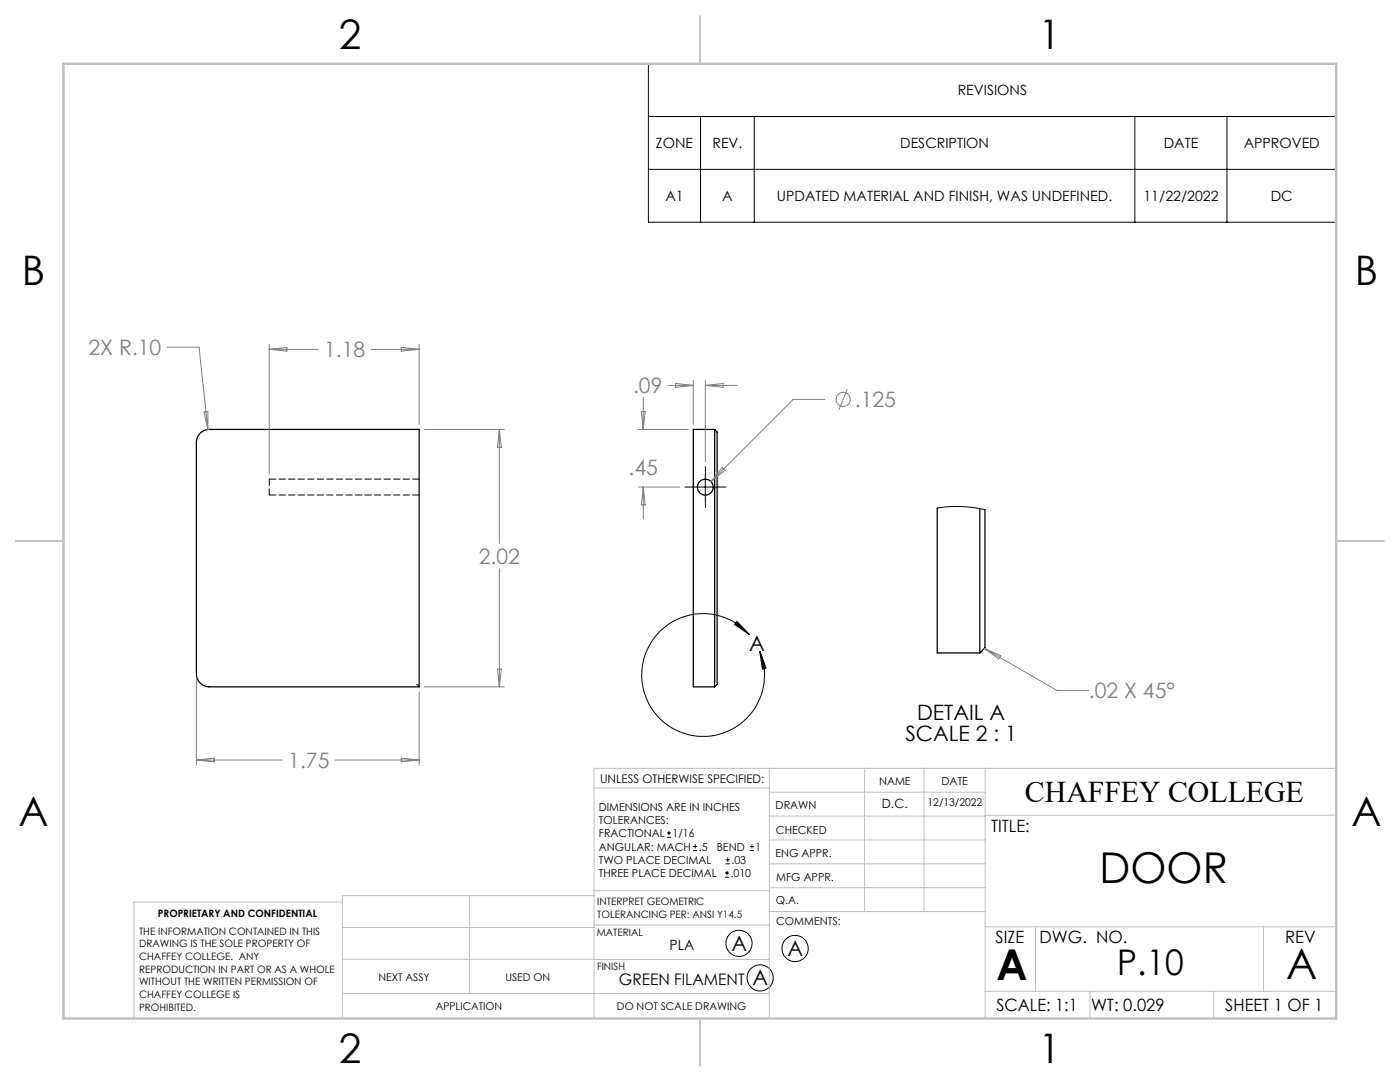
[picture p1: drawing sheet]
<svg xmlns="http://www.w3.org/2000/svg" width="279mm" height="216mm" viewBox="0 0 279 216" stroke-linecap="round" stroke-linejoin="round" font-family="sans-serif">
<g fill="none" stroke="#000" stroke-width=".25">
<path d="M40.1 86.3l.9-.5 .7-.1h41.9v51.4h-41.9a2.58 2.58 0 0 1-2.5-2.6v-46.3l.2-1zM142.6 85.7h-4.2v51.4h4.2M142.6 85.7l.5 .5v50.4l-.5 .5M142.6 85.7v51.4M187 101.4v28.9h8.5M195.5 101.5v28.8M196.6 101.7v27.6l-1.1 1"/>
<circle cx="140.8" cy="97.2" r="1.59"/>
</g>
<path d="M53.7 95.6v3.2M53.7 98.8h30M83.7 95.6h-30" fill="none" stroke="#000" stroke-width=".2" stroke-dasharray="1.3 .6"/>
<path d="M83.2 136.5l.5 .5" fill="none" stroke="#000" stroke-width=".2" stroke-dasharray="1.3 .6" stroke-dashoffset=".4"/>
<g fill="none" stroke="#000" stroke-width=".2">
<path d="M129.4 12.7h137.3v31.6h-137.3zM129.4 23.2h137.3M129.4 33.8h137.3M139.8 23.2v21.1M150.5 23.2v21.1M226.5 23.2v21.1M244.9 23.2v21.1M138.3 97.2h5M140.8 94.7v5M187 101.4l2.8-.3h2.3l2.5 .2 2 .4M147.1 124l2.4 2.6-2.9-2zM149.5 126.6a12.3 12.3 0 0 0-20.3 2.9 12.3 12.3 0 0 0 10.8 17.4 12.3 12.3 0 0 0 11.6-16.9"/>
<path d="M151.6 130l1.3 3.3-.7 .2zM133.1 167.1h.8M133.1 166.2h.8M133.5 165.8v.9M138.3 169.7h.8M138.3 168.9h.8M138.7 168.5v.8M144.7 175h.8M144.7 174.2h.8M144.8 172.4h.9M144.8 171.6h.9M145.1 173.8v.8"/>
<path d="M145.2 171.1v.9M149.6 169.7h.9M149.6 168.9h.9M150.1 168.5v.8"/>
<circle cx="147.5" cy="188.2" r="2.6"/>
<circle cx="151.7" cy="195.1" r="2.62"/>
<circle cx="158.7" cy="189.3" r="2.62"/>
</g>
<g fill="none" stroke="#808080" stroke-width=".2">
<path d="M33.4 69.3h6.3l1.8 16.4M53.7 68.7v25.9M53.7 69.7h9.8M53.7 69.7l3.6-.4v.8zM74 69.7h9.6M80.1 69.3l3.5 .4-3.5 .4zM83.6 68.7v16M128.4 79.3v6.4M133.3 76.9h5.1M134.8 76.5l3.6 .4-3.6 .4zM138.4 75.9v8.8M140.8 75.9v16.2"/>
<path d="M140.8 76.9h6.3M140.8 76.9l3.5-.4v.8zM164.6 79.7h-6.3l-16.4 16.4M169.1 77.7l-1.6 4M40.7 82.2l.8-.1v3.6zM84.7 85.7h15.9M99.7 85.7v22.7M99.7 85.7l.3 3.6h-.7zM127.4 85.7h10M127.4 97.2h8.3M128 82.1h.8l-.4 3.6zM128.4 97.2v6.3"/>
<path d="M128.4 97.2l.4 3.6h-.8zM144.1 93.3l.6 .5-2.8 2.3zM99.7 113.5v23.6M39.2 135.5v17.1M83.6 138v14.6M84.7 137.1h15.9M99.3 133.5h.7l-.3 3.6zM196.5 129.4l3.2 1.4-.4 .7zM196.5 129.4l14.4 8.4h6.4M39.2 151.7h17.1M39.2 151.7l3.6-.4v.7zM66.9 151.7h16.7"/>
<path d="M80.1 151.3l3.5 .4-3.5 .3z"/>
<circle cx="168.3" cy="79.7" r="1.41"/>
</g>
<path d="M138.3 97.2h-1.6M140.8 94.7v-1.6M140.8 99.7v1.6M143.3 97.2h1.6" fill="none" stroke="#000" stroke-width=".2" stroke-dasharray="15.2 1.3 1.3 1.3"/>
<g fill="none" stroke="#c0c0c0" stroke-width=".2">
<path d="M118.6 157.2h34.9M153.5 153.3v49.9M153.5 158.1h43.1M172.5 153.3v28.6M184.4 153.3v28.6M196.6 153.3v49.9M266.7 153.3h-148.1v49.9M68.3 180h-41.6v23.2M93.7 178.7v19.5M118.6 178.7h-50.3v24.5M118.6 177.7h35M153.5 167.6h43.1"/>
<path d="M153.5 162.8h43.1M153.5 172.4h43.1M153.5 177.1h43.1M196.6 162.7h70.1M68.3 198.2h85.2M68.3 191.4l85.2 .1M68.3 185.1h50.3M118.6 184.6h35M153.6 181.9h43M196.6 197.8h70.1M196.6 184.9h70.1M206.7 184.9v12.9"/>
<path d="M217.5 197.8v5.4M242.2 197.8v5.4M252.2 184.9v12.9"/>
</g>
<path d="M139.7 3.2v9.5M3.1 107.9h9.6M266.7 107.9h9.5M139.7 203.2v9.6" fill="none" stroke="#c0c0c0" stroke-width=".25"/>
<path d="M12.7 12.7h254v190.5h-254z" fill="none" stroke="#c0c0c0" stroke-width=".5"/>
<path d="M147.1 124l2.4 2.6-2.9-2zM151.6 130l1.3 3.3-.7 .2z" fill="#000"/>
<g font-size="8.5">
<text x="219.4" y="176.3">DOOR</text>
<text x="198.9" y="195.5">A</text>
<text x="256.7" y="195.4">A</text>
</g>
<g font-size="8.1">
<text x="67.6" y="9.7">2</text>
<text x="207.3" y="9.7">1</text>
<text x="4.4" y="57">B</text>
<text x="270.4" y="57">B</text>
<text x="3.7" y="164.9">A</text>
<text x="269.7" y="164.9">A</text>
<text x="67.6" y="212.2">2</text>
<text x="207.3" y="212.2">1</text>
</g>
<text font-size="7.1" x="223" y="194.6">P.10</text>
<text font-size="6" x="204.6" y="160.1">CHAFFEY COLLEGE</text>
<g font-size="4.2" fill="#808080">
<text x="17.7" y="70.9">2X R.10</text>
<text x="64.7" y="71.3">1.18</text>
<text x="126.3" y="78.5">.09</text>
<text x="170.6" y="81.2">.125</text>
<text x="125.5" y="94.8">.45</text>
<text x="95.6" y="112.5">2.02</text>
<text x="217.3" y="139.3">.02 X 45°</text>
<text x="57.5" y="153.2">1.75</text>
</g>
<g font-size="4.2">
<text x="149.5" y="129.8">A</text>
<text x="183" y="143.6">DETAIL A</text>
<text x="180.7" y="147.8">SCALE 2 : 1</text>
<text x="146" y="189.7">A</text>
<text x="157.2" y="190.8">A</text>
<text x="150.2" y="196.6">A</text>
</g>
<g font-size="3.4">
<text x="197.8" y="166">TITLE:</text>
<text x="198.7" y="188.1">SIZE</text>
<text x="207.5" y="188.1">DWG. NO.</text>
<text x="256.5" y="188.2">REV</text>
<text x="198.8" y="201.7">SCALE: 1:1</text>
<text x="217.7" y="201.8">WT: 0.029</text>
<text x="244.5" y="201.7">SHEET 1 OF 1</text>
</g>
<text font-size="3.2" x="123.5" y="196.6">GREEN FILAMENT</text>
<g font-size="2.8">
<text x="191.1" y="19">REVISIONS</text>
<text x="130.9" y="29.6">ZONE</text>
<text x="142.2" y="29.6">REV.</text>
<text x="179.7" y="29.6">DESCRIPTION</text>
<text x="232.2" y="29.6">DATE</text>
<text x="248.2" y="29.6">APPROVED</text>
<text x="132.8" y="40.1">A1</text>
<text x="144.1" y="40.1">A</text>
<text x="155" y="40.1">UPDATED MATERIAL AND FINISH, WAS UNDEFINED.</text>
<text x="228.2" y="40.1">11/22/2022</text>
<text x="253.6" y="40.1">DC</text>
<text x="133.6" y="189.5">PLA</text>
</g>
<text font-size="2.5" x="176" y="161.3">D.C.</text>
<text font-size="2.4" x="119.8" y="156.2">UNLESS OTHERWISE SPECIFIED:</text>
<g font-size="2.2">
<text x="119.5" y="161.8">DIMENSIONS ARE IN INCHES</text>
<text x="154.8" y="161.4">DRAWN</text>
<text x="175.4" y="156.6">NAME</text>
<text x="187.9" y="156.7">DATE</text>
<text x="119.5" y="164.4">TOLERANCES:</text>
<text x="119.5" y="167.1">FRACTIONAL</text>
<text x="134.2" y="167.1">1/16</text>
<text x="154.9" y="166.3">CHECKED</text>
<text x="119.5" y="172.4">TWO PLACE DECIMAL</text>
<text x="119.5" y="169.7">ANGULAR: MACH</text>
<text x="139.5" y="169.7">.5</text>
<text x="143" y="169.7">BEND</text>
<text x="146" y="172.4">.03</text>
<text x="150.8" y="169.7">1</text>
<text x="154.8" y="171">ENG APPR.</text>
<text x="119.5" y="175">THREE PLACE DECIMAL</text>
<text x="145.8" y="175">.010</text>
<text x="154.9" y="175.7">MFG APPR.</text>
<text x="154.9" y="180.4">Q.A.</text>
<text x="154.9" y="184.6">COMMENTS:</text>
</g>
<g font-size="2.1">
<text x="185.1" y="160.7">12/13/2022</text>
<text x="75.5" y="195.7">NEXT ASSY</text>
<text x="100.9" y="195.7">USED ON</text>
<text x="86.9" y="201.5">APPLICATION</text>
<text x="123.1" y="201.6">DO NOT SCALE DRAWING</text>
</g>
<g font-size="2">
<text x="31.5" y="182.9">PROPRIETARY AND CONFIDENTIAL</text>
<text x="119.2" y="180.6">INTERPRET GEOMETRIC</text>
<text x="119.2" y="183.1">TOLERANCING PER: ANSI Y14.5</text>
<text x="27.8" y="186.5">THE INFORMATION CONTAINED IN THIS</text>
<text x="27.8" y="189">DRAWING IS THE SOLE PROPERTY OF</text>
<text x="27.8" y="191.6">CHAFFEY COLLEGE. ANY</text>
<text x="119.1" y="186.7">MATERIAL</text>
<text x="27.8" y="194.1">REPRODUCTION IN PART OR AS A WHOLE</text>
<text x="27.8" y="196.6">WITHOUT THE WRITTEN PERMISSION OF</text>
<text x="119.1" y="193.5">FINISH</text>
<text x="27.8" y="199.1">CHAFFEY COLLEGE IS</text>
<text x="27.8" y="201.7">PROHIBITED.</text>
</g>
</svg>
